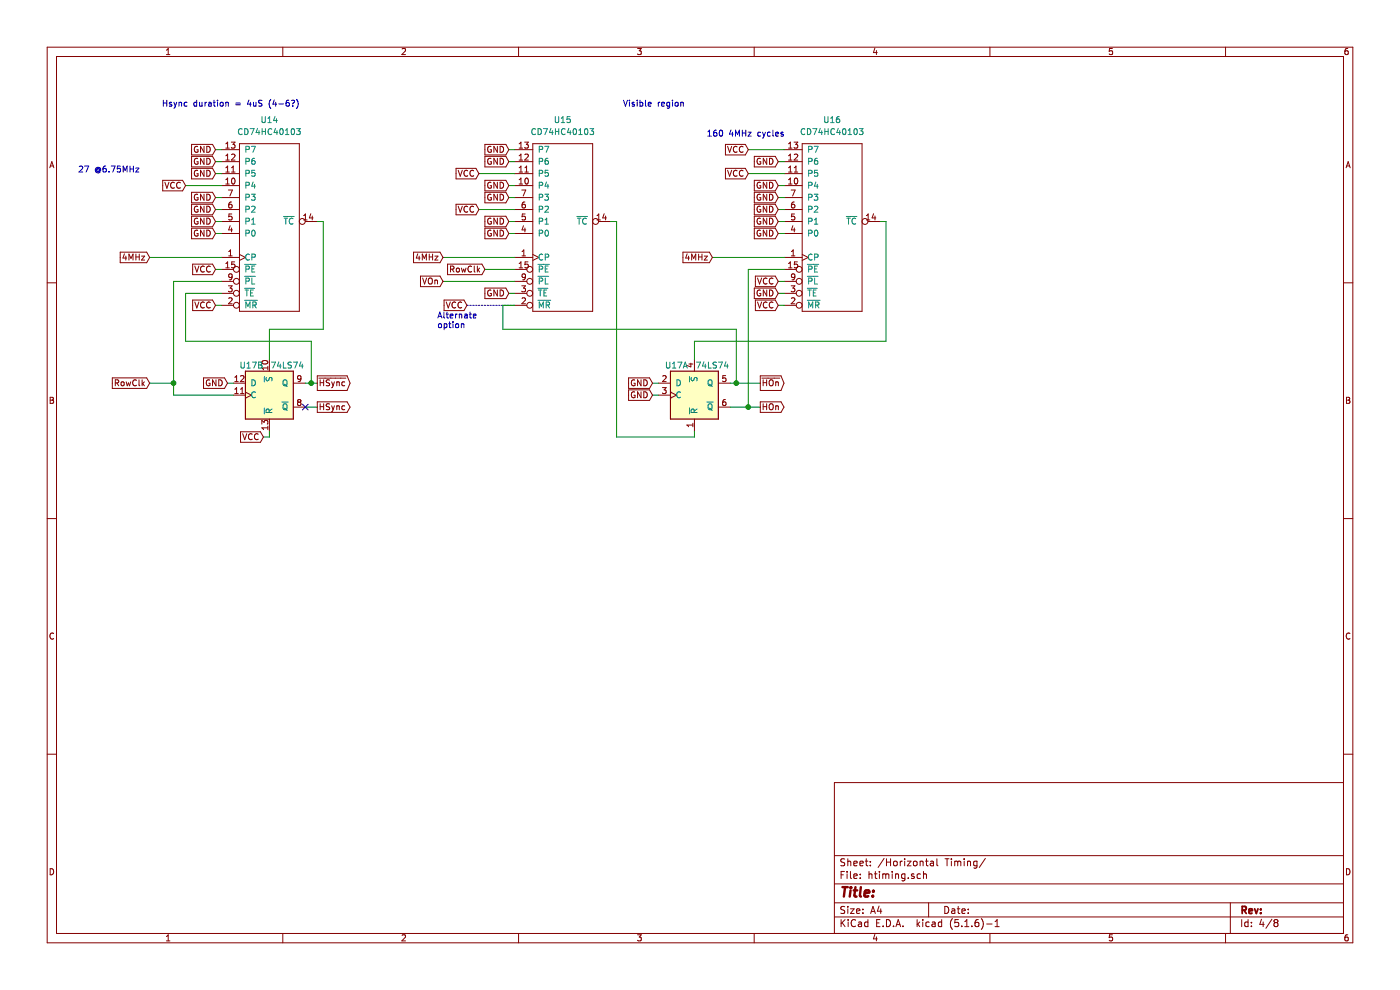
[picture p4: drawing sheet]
EESchema Schematic File Version 4
EELAYER 30 0
EELAYER END
$Descr A4 11693 8268
encoding utf-8
Sheet 4 8
Title ""
Date ""
Rev ""
Comp ""
Comment1 ""
Comment2 ""
Comment3 ""
Comment4 ""
$EndDescr
Wire Wire Line
	1900 3200 1950 3200
Text GLabel 1800 2550 0    50   Input ~ 0
VCC
Text GLabel 1800 2250 0    50   Input ~ 0
VCC
Text GLabel 2200 3650 0    50   Input ~ 0
VCC
Text GLabel 1800 1650 0    50   Input ~ 0
GND
Text GLabel 1800 1450 0    50   Input ~ 0
GND
Text GLabel 1800 1350 0    50   Input ~ 0
GND
Text GLabel 1800 1250 0    50   Input ~ 0
GND
Text GLabel 1900 3200 0    50   Input ~ 0
GND
Text GLabel 1250 3200 0    50   Input ~ 0
RowClk
Wire Wire Line
	1450 3200 1450 3300
Connection ~ 1450 3200
Wire Wire Line
	1250 3200 1450 3200
Wire Wire Line
	2250 3650 2200 3650
Wire Wire Line
	2550 3200 2600 3200
Wire Wire Line
	1450 3300 1950 3300
Wire Wire Line
	2250 2750 2700 2750
Wire Wire Line
	1450 2350 1450 3200
Wire Wire Line
	2700 1850 2700 2750
Wire Wire Line
	2250 3650 2250 3600
Wire Wire Line
	2600 2850 2600 3200
Wire Wire Line
	2250 2750 2250 3000
Wire Wire Line
	1450 2350 1850 2350
Wire Wire Line
	1550 2450 1550 2850
Wire Wire Line
	1550 2850 2600 2850
$Comp
L 74xx:74LS74 U?
U 2 1
P 2250 3300
AR Path="/5EE74130/5F0DA40E" Ref="U?"  Part="1" 
AR Path="/5F286EAD/5F0DA40E" Ref="U17"  Part="2" 
F 0 "U17" H 2100 3550 50  0000 C CNN
F 1 "74LS74" H 2400 3550 50  0000 C CNN
F 2 "Package_DIP:DIP-14_W7.62mm" H 2250 3300 50  0001 C CNN
F 3 "74xx/74hc_hct74.pdf" H 2250 3300 50  0001 C CNN
	2    2250 3300
	1    0    0    -1  
$EndComp
Text Notes 1350 900  0    50   ~ 0
Hsync duration = 4uS (4-6?)
Wire Wire Line
	2650 1850 2700 1850
Text GLabel 1250 2150 0    50   Input ~ 0
4MHz
Wire Wire Line
	1250 2150 1850 2150
Wire Wire Line
	1850 2450 1550 2450
Wire Wire Line
	1800 2550 1850 2550
Wire Wire Line
	1850 2250 1800 2250
Wire Wire Line
	1800 1850 1850 1850
Wire Wire Line
	1800 1750 1850 1750
Wire Wire Line
	1800 1650 1850 1650
Wire Wire Line
	1550 1550 1850 1550
Wire Wire Line
	1800 1450 1850 1450
Wire Wire Line
	1800 1350 1850 1350
Wire Wire Line
	1800 1250 1850 1250
Wire Wire Line
	1850 1950 1800 1950
$Comp
L g200kg_CD74HCxx:CD74HC40103 U?
U 1 1
P 2250 1850
AR Path="/5F0DA423" Ref="U?"  Part="1" 
AR Path="/5EE74130/5F0DA423" Ref="U?"  Part="1" 
AR Path="/5F286EAD/5F0DA423" Ref="U14"  Part="1" 
F 0 "U14" H 2250 2700 50  0000 C CNN
F 1 "CD74HC40103" H 2250 2600 50  0000 C CNN
F 2 "Package_DIP:DIP-16_W7.62mm" H 2250 1850 50  0001 C CNN
F 3 "" H 2250 1850 50  0000 C CNN
	1    2250 1850
	1    0    0    -1  
$EndComp
Wire Wire Line
	5450 3200 5500 3200
Text GLabel 4000 1450 0    50   Input ~ 0
VCC
Text GLabel 4000 1750 0    50   Input ~ 0
VCC
Text GLabel 4250 1650 0    50   Input ~ 0
GND
Text GLabel 4250 1550 0    50   Input ~ 0
GND
Text GLabel 4250 1950 0    50   Input ~ 0
GND
Text GLabel 4250 1350 0    50   Input ~ 0
GND
Text GLabel 4250 1250 0    50   Input ~ 0
GND
Text GLabel 4250 1850 0    50   Input ~ 0
GND
Wire Wire Line
	6100 3200 6150 3200
Wire Wire Line
	5450 3300 5500 3300
Text Notes 5200 900  0    50   ~ 0
Visible region
Wire Wire Line
	5100 1850 5150 1850
Text GLabel 3700 2150 0    50   Input ~ 0
4MHz
Wire Wire Line
	3700 2150 4300 2150
Wire Wire Line
	4300 2450 4250 2450
Wire Wire Line
	4250 1850 4300 1850
Wire Wire Line
	4000 1750 4300 1750
Wire Wire Line
	4250 1650 4300 1650
Wire Wire Line
	4250 1550 4300 1550
Wire Wire Line
	4250 1350 4300 1350
Wire Wire Line
	4250 1250 4300 1250
Wire Wire Line
	4300 1950 4250 1950
$Comp
L g200kg_CD74HCxx:CD74HC40103 U?
U 1 1
P 4700 1850
AR Path="/5F0DA442" Ref="U?"  Part="1" 
AR Path="/5EE74130/5F0DA442" Ref="U?"  Part="1" 
AR Path="/5F286EAD/5F0DA442" Ref="U15"  Part="1" 
F 0 "U15" H 4700 2700 50  0000 C CNN
F 1 "CD74HC40103" H 4700 2600 50  0000 C CNN
F 2 "Package_DIP:DIP-16_W7.62mm" H 4700 1850 50  0001 C CNN
F 3 "" H 4700 1850 50  0000 C CNN
	1    4700 1850
	1    0    0    -1  
$EndComp
Wire Wire Line
	4000 1450 4300 1450
Text GLabel 6500 2550 0    50   Input ~ 0
VCC
Text GLabel 6250 1450 0    50   Input ~ 0
VCC
Wire Wire Line
	7400 1850 7400 2850
Wire Wire Line
	7350 1850 7400 1850
Text GLabel 5950 2150 0    50   Input ~ 0
4MHz
Wire Wire Line
	5950 2150 6550 2150
Wire Wire Line
	6500 2550 6550 2550
Wire Wire Line
	6500 1850 6550 1850
Wire Wire Line
	6500 1750 6550 1750
Wire Wire Line
	6500 1650 6550 1650
Wire Wire Line
	6500 1550 6550 1550
Wire Wire Line
	6500 1350 6550 1350
Wire Wire Line
	6250 1250 6550 1250
Wire Wire Line
	6550 1950 6500 1950
$Comp
L g200kg_CD74HCxx:CD74HC40103 U?
U 1 1
P 6950 1850
AR Path="/5F0DA45E" Ref="U?"  Part="1" 
AR Path="/5EE74130/5F0DA45E" Ref="U?"  Part="1" 
AR Path="/5F286EAD/5F0DA45E" Ref="U16"  Part="1" 
F 0 "U16" H 6950 2700 50  0000 C CNN
F 1 "CD74HC40103" H 6950 2600 50  0000 C CNN
F 2 "Package_DIP:DIP-16_W7.62mm" H 6950 1850 50  0001 C CNN
F 3 "" H 6950 1850 50  0000 C CNN
	1    6950 1850
	1    0    0    -1  
$EndComp
Wire Wire Line
	6250 1450 6550 1450
Text GLabel 4250 2450 0    50   Input ~ 0
GND
$Comp
L 74xx:74LS74 U?
U 1 1
P 5800 3300
AR Path="/5EE74130/5F0DA466" Ref="U?"  Part="1" 
AR Path="/5F286EAD/5F0DA466" Ref="U17"  Part="1" 
F 0 "U17" H 5650 3550 50  0000 C CNN
F 1 "74LS74" H 5950 3550 50  0000 C CNN
F 2 "Package_DIP:DIP-14_W7.62mm" H 5800 3300 50  0001 C CNN
F 3 "74xx/74hc_hct74.pdf" H 5800 3300 50  0001 C CNN
	1    5800 3300
	1    0    0    -1  
$EndComp
Wire Wire Line
	5800 3650 5800 3600
Wire Wire Line
	4050 2250 4300 2250
Text GLabel 2650 3200 2    50   Output ~ 0
~HSync
Wire Wire Line
	2650 3200 2600 3200
Connection ~ 2600 3200
Wire Wire Line
	2550 3400 2650 3400
Text GLabel 2650 3400 2    50   Output ~ 0
HSync
Wire Wire Line
	6150 3200 6150 2750
Wire Wire Line
	6150 2750 4200 2750
Wire Wire Line
	4200 2750 4200 2550
Wire Wire Line
	4200 2550 4300 2550
Text GLabel 6500 2450 0    50   Input ~ 0
GND
Wire Wire Line
	6500 2450 6550 2450
Text GLabel 6500 2350 0    50   Input ~ 0
VCC
Wire Wire Line
	6500 2350 6550 2350
Wire Wire Line
	6250 2250 6250 3400
Wire Wire Line
	6100 3400 6250 3400
Wire Wire Line
	6250 2250 6550 2250
Wire Wire Line
	7400 2850 5800 2850
Wire Wire Line
	5800 2850 5800 3000
Text GLabel 5450 3200 0    50   Input ~ 0
GND
Text GLabel 5450 3300 0    50   Input ~ 0
GND
Wire Wire Line
	5150 3650 5800 3650
Wire Wire Line
	5150 1850 5150 3650
Wire Wire Line
	6250 3400 6350 3400
Connection ~ 6250 3400
Text GLabel 6350 3400 2    50   Output ~ 0
HOn
Text GLabel 1550 1550 0    50   Input ~ 0
VCC
Text GLabel 1800 1750 0    50   Input ~ 0
GND
Text GLabel 1800 1850 0    50   Input ~ 0
GND
Text GLabel 1800 1950 0    50   Input ~ 0
GND
Text GLabel 3900 2550 0    50   Input ~ 0
VCC
Text GLabel 3700 2350 0    50   Input ~ 0
VOn
Text GLabel 4050 2250 0    50   Input ~ 0
RowClk
Wire Notes Line
	3900 2550 4300 2550
Text Notes 3650 2750 0    50   ~ 0
Alternate\noption
Wire Wire Line
	3700 2350 4300 2350
NoConn ~ 2550 3400
Text GLabel 6350 3200 2    50   Output ~ 0
~HOn
Wire Wire Line
	6350 3200 6150 3200
Connection ~ 6150 3200
Text Notes 650  1450 0    50   ~ 0
27 @6.75MHz
Text GLabel 6250 1250 0    50   Input ~ 0
VCC
Text GLabel 6500 1350 0    50   Input ~ 0
GND
Text GLabel 6500 1550 0    50   Input ~ 0
GND
Text GLabel 6500 1650 0    50   Input ~ 0
GND
Text GLabel 6500 1850 0    50   Input ~ 0
GND
Text GLabel 6500 1950 0    50   Input ~ 0
GND
Text GLabel 6500 1750 0    50   Input ~ 0
GND
Text Notes 5900 1150 0    50   ~ 0
160 4MHz cycles
$EndSCHEMATC
